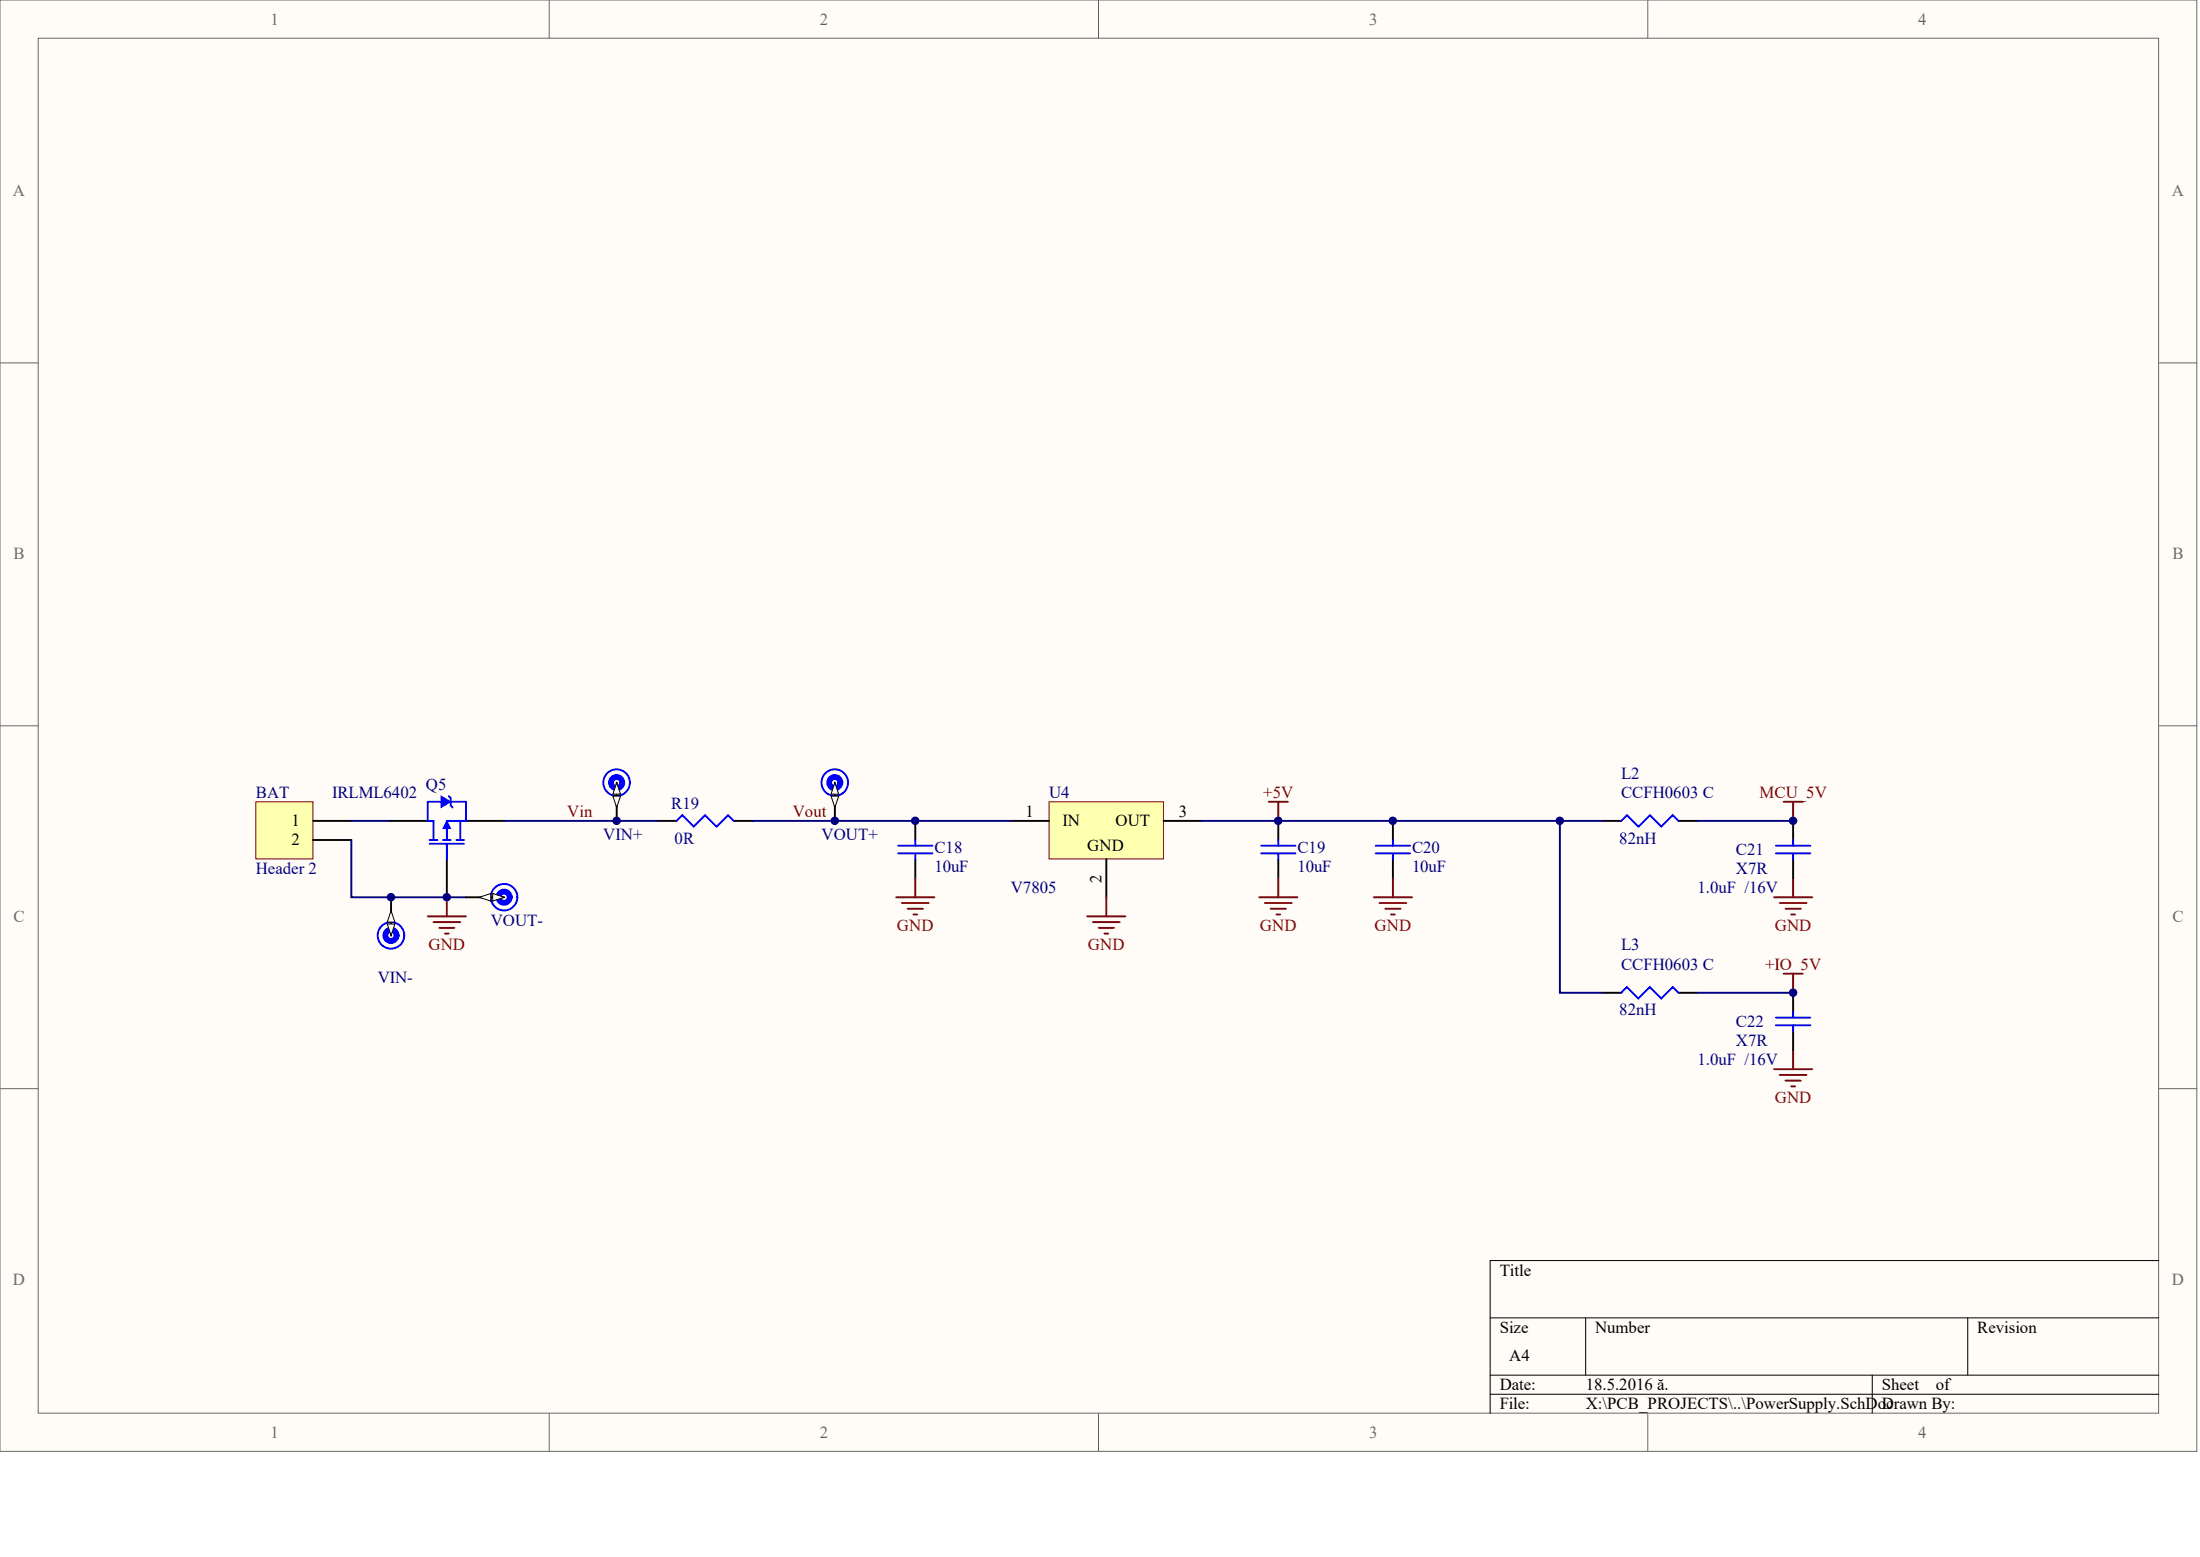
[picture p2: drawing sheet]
<svg xmlns="http://www.w3.org/2000/svg" width="840mm" height="594mm" viewBox="0 0 840 594" stroke-linecap="round" stroke-linejoin="round" font-family="sans-serif">
<g fill="#fffcf8" stroke="#696969" stroke-width=".38">
<path d="M0 0h838.4v553.8h-838.4z"/>
<path d="M14.6 14.6h809.2v524.6h-809.2z"/>
</g>
<path d="M209.6 0v14.6M419.2 0v14.6M628.9 0v14.6M0 138.5h14.6M823.9 138.5h14.6M0 276.9h14.6M823.9 276.9h14.6M0 415.4h14.6M823.9 415.4h14.6M209.6 539.3v14.5M419.2 539.3v14.5M628.9 539.3v14.5" fill="none" stroke="#696969" stroke-width=".38"/>
<path d="M823.9 481h-255.2v58.3M568.7 502.8h255.2M605.2 502.8v21.9M751 502.8v21.9M568.7 524.7h255.2M568.7 532h255.2M714.5 524.7v14.6" fill="none" stroke="#000" stroke-width=".38"/>
<path d="M97.6 305.9h21.8v21.8h-21.8z" fill="#ffffb0" stroke="#800000" stroke-width=".38"/>
<path d="M119.5 313.2h14.6M250.9 313.2h7.3M280 313.2h7.3M119.5 320.5h14.6" fill="none" stroke="#000" stroke-width=".73"/>
<path d="M163.2 349.7h14.6M165.4 351.8h10.2M167.6 354h5.9M169.8 356.2h1.5M170.5 342.4v7.3" fill="none" stroke="#800000" stroke-width=".73"/>
<path d="M258.2 313.2l2.2-2.2 4.3 4.4 4.4-4.4 4.4 4.4 4.4-4.4 2.1 2.2" fill="none" stroke="#00f" stroke-width=".73"/>
<path d="M134.1 313.2h14.6M134.1 320.5v21.9h43.7" fill="none" stroke="#000080" stroke-width=".73"/>
<path d="M400.4 305.9h43.6v21.8h-43.6z" fill="#ffffb0" stroke="#800000" stroke-width=".38"/>
<g fill="none" stroke="#000" stroke-width=".73">
<path d="M235.4 298.6v14.6M148.7 313.2h14.5M177.8 313.2h14.6M349.3 313.2v7.3M385.8 313.2h14.6M444.1 313.2h14.6M487.8 313.2v7.3M531.6 313.2v7.3M611.4 313.2h7.3M640.6 313.2h7.3M684.3 313.2v7.3M170.5 327.8v14.6"/>
<path d="M349.3 327.8v7.3M422.2 327.8v14.6M487.8 327.8v7.3M531.6 327.8v7.3M684.3 327.8v7.3M611.4 378.8h7.3M640.6 378.8h7.3M684.3 378.8v7.3M684.3 393.4v7.3"/>
</g>
<g fill="none" stroke="#800000" stroke-width=".73">
<path d="M484.2 305.9h7.3M487.8 305.9v7.3M680.7 305.9h7.3M684.3 305.9v7.3M349.3 335.1v7.3M487.8 335.1v7.3M531.6 335.1v7.3M684.3 335.1v7.3M342 342.4h14.6M344.2 344.6h10.2M346.4 346.7h5.8M348.6 348.9h1.4"/>
<path d="M414.9 349.7h14.6M417.1 351.8h10.2M419.3 354h5.8M421.5 356.2h1.5M422.2 342.4v7.3M480.6 342.4h14.5M482.7 344.6h10.2M484.9 346.7h5.9M487.1 348.9h1.5M524.3 342.4h14.6M526.5 344.6h10.2M528.7 346.7h5.8"/>
<path d="M530.9 348.9h1.4M677 342.4h14.6M679.2 344.6h10.2M681.4 346.7h5.9M683.6 348.9h1.5M677 408h14.6M679.2 410.1h10.2M681.4 412.3h5.9M683.6 414.5h1.5M684.3 400.7v7.3"/>
</g>
<g fill="none" stroke="#00f" stroke-width=".73">
<path d="M168.4 305.9h-5.2v7.3h2.2v7.3M171.3 303.7l.7 .8v2.9l.7 .7M172 305.9h5.8v7.3h-7.3v7.3M175.6 313.2v7.3M618.7 313.2l2.2-2.2 4.4 4.4 4.4-4.4 4.3 4.4 4.4-4.4 2.2 2.2M164 322h13.1M164 320.5h2.9M169.1 320.5h2.9M170.5 322v5.8M174.2 320.5h2.9M342.8 325.6h13.1M342.8 322.7h13.1"/>
<path d="M349.3 320.5v2.2M349.3 325.6v2.2M481.3 325.6h13.1M481.3 322.7h13.1M487.8 320.5v2.2M487.8 325.6v2.2M525 325.6h13.2M525 322.7h13.2M531.6 320.5v2.2M531.6 325.6v2.2M677.8 325.6h13.1M677.8 322.7h13.1"/>
<path d="M684.3 320.5v2.2M684.3 325.6v2.2M618.7 378.8l2.2-2.2 4.4 4.4 4.4-4.4 4.3 4.4 4.4-4.4 2.2 2.2M677.8 391.2h13.1M677.8 388.3h13.1M684.3 386.1v2.2M684.3 391.2v2.2"/>
<circle cx="235.3" cy="298.6" r="5.1"/>
</g>
<g fill="#00f" stroke="#00f" stroke-width=".38">
<path d="M170.5 313.2l1.5 2.9h-2.9z"/>
<path d="M168.4 303.7l3.6 2.2-3.6 2.2z"/>
</g>
<path d="M192.4 313.2h58.5M287.3 313.2h98.5M458.7 313.2h152.7M595.3 313.2v65.6h16.1M647.9 313.2h36.4M647.9 378.8h36.4" fill="none" stroke="#000080" stroke-width=".73"/>
<circle cx="235.3" cy="298.6" r="2.15" fill="none" stroke="#00f" stroke-width="2.2"/>
<g fill="#fffcf8" stroke="#000" stroke-width=".38">
<path d="M235.4 298.6l1.4 4.4h-2.9z"/>
<path d="M233.9 303.7h2.9l-1.4 4.4z"/>
</g>
<circle cx="318.6" cy="298.6" r="2.15" fill="none" stroke="#00f" stroke-width="2.2"/>
<circle cx="318.6" cy="298.6" r="5.1" fill="none" stroke="#00f" stroke-width=".73"/>
<path d="M318.6 298.6v14.6" fill="none" stroke="#000" stroke-width=".73"/>
<g fill="#fffcf8" stroke="#000" stroke-width=".38">
<path d="M318.6 298.6l1.5 4.4h-2.9z"/>
<path d="M317.2 303.7h2.9l-1.5 4.4z"/>
</g>
<circle cx="192.4" cy="342.3" r="2.15" fill="none" stroke="#00f" stroke-width="2.2"/>
<circle cx="192.4" cy="342.3" r="5.1" fill="none" stroke="#00f" stroke-width=".73"/>
<path d="M177.8 342.4h14.6" fill="none" stroke="#000" stroke-width=".73"/>
<g fill="#fffcf8" stroke="#000" stroke-width=".38">
<path d="M188 340.9l4.4 1.5-4.4 1.4z"/>
<path d="M182.9 342.4l4.4-1.5v2.9z"/>
</g>
<circle cx="149.2" cy="356.9" r="2.15" fill="none" stroke="#00f" stroke-width="2.2"/>
<circle cx="149.2" cy="356.9" r="5.1" fill="none" stroke="#00f" stroke-width=".73"/>
<path d="M149.2 342.4v14.5" fill="none" stroke="#000" stroke-width=".73"/>
<g fill="#fffcf8" stroke="#000" stroke-width=".38">
<path d="M147.8 352.6h2.9l-1.5 4.3z"/>
<path d="M149.2 347.5l1.5 4.3h-2.9z"/>
</g>
<path d="M680.7 371.5h7.3M684.3 371.5v7.3" fill="none" stroke="#800000" stroke-width=".73"/>
<g fill="#000080" stroke="#000080" stroke-width=".38">
<circle cx="149.2" cy="342.3" r="1.42"/>
<circle cx="170.5" cy="342.3" r="1.42"/>
<circle cx="235.3" cy="313.2" r="1.42"/>
<circle cx="318.6" cy="313.2" r="1.42"/>
<circle cx="349.3" cy="313.2" r="1.42"/>
<circle cx="487.8" cy="313.2" r="1.42"/>
<circle cx="531.6" cy="313.2" r="1.42"/>
<circle cx="595.3" cy="313.2" r="1.42"/>
<circle cx="684.3" cy="378.8" r="1.42"/>
<circle cx="684.3" cy="313.2" r="1.42"/>
</g>
<g font-size="6.4" fill="#696969">
<text x="103.2" y="9.4">1</text>
<text x="312.9" y="9.4">2</text>
<text x="522.5" y="9.4">3</text>
<text x="732.1" y="9.4">4</text>
<text x="5" y="74.9">A</text>
<text x="828.8" y="74.9">A</text>
<text x="5.2" y="213.4">B</text>
<text x="829.1" y="213.4">B</text>
<text x="5.2" y="351.9">C</text>
<text x="829.1" y="351.9">C</text>
<text x="5" y="490.3">D</text>
<text x="828.8" y="490.3">D</text>
<text x="103.2" y="548.6">1</text>
<text x="312.9" y="548.6">2</text>
<text x="522.5" y="548.6">3</text>
<text x="732.1" y="548.6">4</text>
</g>
<g font-size="6.4" fill="#000080">
<text x="618.7" y="297.1">L2</text>
<text x="97.6" y="304.4">BAT</text>
<text x="126.8" y="304.4">IRLML6402</text>
<text x="162.5" y="301.4">Q5</text>
<text x="400.4" y="304.4">U4</text>
<text x="618.7" y="304.4">CCFH0603 C</text>
<text x="256.1" y="308.8">R19</text>
<text x="230.3" y="320.4">VIN+</text>
<text x="257.4" y="321.8">0R</text>
<text x="313.5" y="320.4">VOUT+</text>
<text x="618" y="321.8">82nH</text>
<text x="356.6" y="325.5">C18</text>
<text x="495.1" y="325.5">C19</text>
<text x="538.9" y="325.5">C20</text>
<text x="662.5" y="326.2">C21</text>
<text x="97.6" y="333.5">Header 2</text>
<text x="356.6" y="332.8">10uF</text>
<text x="495.1" y="332.8">10uF</text>
<text x="538.9" y="332.8">10uF</text>
<text x="662.5" y="333.5">X7R</text>
<text x="385.8" y="340.8">V7805</text>
<text x="647.9" y="340.8">1.0uF /16V</text>
<text x="187.3" y="353.2">VOUT-</text>
<text x="618.7" y="362.7">L3</text>
<text x="618.7" y="369.9">CCFH0603 C</text>
<text x="144.1" y="375">VIN-</text>
<text x="618" y="387.4">82nH</text>
<text x="662.5" y="391.8">C22</text>
<text x="662.5" y="399.1">X7R</text>
<text x="647.9" y="406.4">1.0uF /16V</text>
</g>
<g font-size="6.4" fill="#800000">
<text x="482.1" y="304.4">+5V</text>
<text x="671.5" y="304.4">MCU_5V</text>
<text x="216.5" y="311.6">Vin</text>
<text x="302.6" y="311.6">Vout</text>
<text x="342.3" y="355.4">GND</text>
<text x="480.8" y="355.4">GND</text>
<text x="524.6" y="355.4">GND</text>
<text x="677.3" y="355.4">GND</text>
<text x="163.5" y="362.7">GND</text>
<text x="415.2" y="362.7">GND</text>
<text x="673.6" y="369.9">+IO_5V</text>
<text x="677.3" y="421">GND</text>
</g>
<g font-size="6.4">
<text x="391.3" y="311.6">1</text>
<text x="449.9" y="311.6">3</text>
<text x="111.2" y="315.3">1</text>
<text x="405.5" y="315.3">IN</text>
<text x="425.7" y="315.3">OUT</text>
<text x="111.2" y="322.6">2</text>
<text x="414.9" y="324.8">GND</text>
<text x="572.3" y="486.7">Title</text>
<text x="572.3" y="508.5">Size</text>
<text x="608.8" y="508.5">Number</text>
<text x="754.6" y="508.5">Revision</text>
<text x="576" y="519.5">A4</text>
<text x="572.3" y="530.4">Date:</text>
<text x="605.2" y="530.4">18.5.2016 ă.</text>
<text x="718.2" y="530.4">Sheet</text>
<text x="738.8" y="530.4">of</text>
<text x="572.3" y="537.7">File:</text>
<text x="605.2" y="537.7">X:\PCB_PROJECTS\..\PowerSupply.SchDoc</text>
<text x="718.2" y="537.7">Drawn By:</text>
</g>
<text font-size="6.3" x="420.4" y="336.9" transform="rotate(-90 420.4 336.9)">2</text>
</svg>
